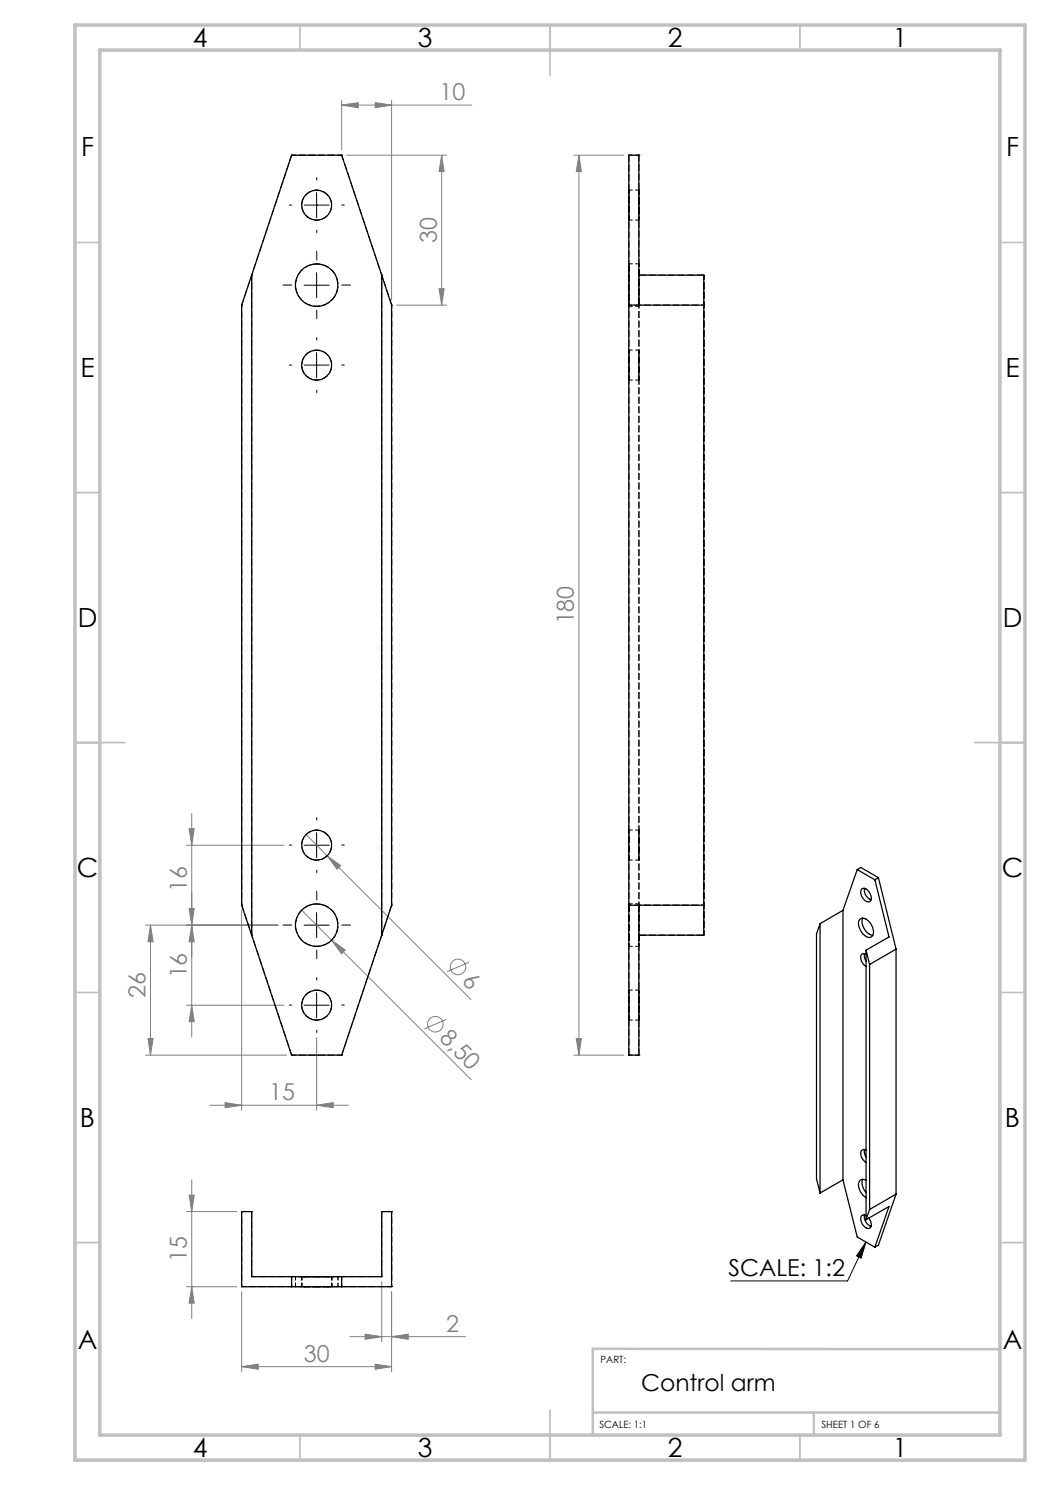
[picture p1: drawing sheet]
<svg xmlns="http://www.w3.org/2000/svg" width="210mm" height="297mm" viewBox="0 0 210 297" stroke-linecap="round" stroke-linejoin="round" font-family="sans-serif">
<g fill="none" stroke="#808080" stroke-width=".2">
<path d="M68.3 21l3.3-.5v1.1zM68.3 20v10M68.3 21h26.1M69.3 31h20M75 20.5l3.3 .5-3.3 .6zM78.3 20v40M88.3 31l.5 3.3h-1zM88.3 31v30M114.8 31h10M115.8 31l.5 3.3h-1zM115.8 31v180M87.8 57.7h1l-.5 3.3z"/>
<path d="M79.3 61h10M37.3 169h19.5M37.8 165.7h1l-.5 3.3zM38.3 162.7v44.7M61.2 166.9l4.2 4.3M65.4 171.2l2.8 1.9-.8 .7zM65.4 171.2l28.8 28.7M29.1 185h26.5M30.1 185l.5 3.3h-1zM30.1 185v26M37.8 181.7h1l-.5 3.3zM38.3 185l.5 3.3h-1z"/>
<path d="M48.3 182v40M60.3 182l6 6M66.3 188l2.7 2-.7 .7zM66.3 188l27.9 27.9M93.8 192.4l-4.4 1.9M29.1 211h28.2M29.6 207.7h1l-.5 3.3zM37.3 201h19.5M38.3 201l.5 3.3h-1zM63.3 207.5v14.5M89.3 203.9l-4.4 1.9M114.8 211h10"/>
<path d="M115.3 207.7h1l-.5 3.3zM37.8 239h1l-.5 3.3zM38.3 236v27.7M42 221h27.7M45 220.5l3.3 .5-3.3 .5zM63.3 221l3.3-.5v1zM37.3 242.3h10M37.3 257.3h10M38.3 257.3l.5 3.3h-1zM48.3 258.3v16.1M76.3 256.3v12M78.3 258.3v16.1"/>
<path d="M48.3 273.3l3.3-.5v1.1zM48.3 273.3h30M70 267.3h23.1M73 266.8l3.3 .5-3.3 .6zM75 272.8l3.3 .5-3.3 .6zM78.3 267.3l3.3-.5v1.1z"/>
<circle cx="91.6" cy="193.4" r="1.56"/>
<circle cx="87.1" cy="204.9" r="1.55"/>
</g>
<g fill="none" stroke="#000" stroke-width=".2">
<path d="M63.3 38.5v5M60.8 41h5M60.8 57h5M63.3 54.5v5M60.8 73h5M63.3 70.5v5M60.8 169h5M63.3 166.5v5M60.8 185h5M63.3 182.5v5M63.3 198.5v5M60.8 201h5"/>
<path d="M173.2 248.4l-3.7 7.8h-23.3M173.2 248.4l-1 3.2-.9-.4z"/>
</g>
<g fill="none" stroke="#000" stroke-width=".2" stroke-dasharray="15.2 1.3 1.3 1.3">
<path d="M63.3 36v-.5M58.3 41h-.5M58.3 57h-1.7M63.3 46v.5M63.3 52v-1.7M68.3 41h.5M68.3 57h1.8M58.3 73h-.5M63.3 62v1.8M63.3 68v-.5M63.3 78v.5M68.3 73h.5"/>
<path d="M58.3 169h-.5M63.3 164v-.5M63.3 174v.5M68.3 169h.5M58.3 185h-1.7M63.3 196v-.5M63.3 180v-1.7M63.3 190v1.8M68.3 185h1.8M58.3 201h-.5M63.3 206v.5M68.3 201h.5"/>
</g>
<g fill="none" stroke="#c0c0c0" stroke-width=".35">
<path d="M60 5v5M110 5v10M160 5v5M15 48.5h5M200 48.5h5M15 98.5h5M200 98.5h5M15 148.5h10M195 148.5h10M15 198.5h5M200 198.5h5M15 248.5h5"/>
<path d="M200 248.5h5M60 287v5M110 282v10M160 287v5"/>
</g>
<path d="M199.8 269.8h-81.2v17M118.6 282.5h81.2M162.8 282.5v4.3" fill="none" stroke="#c0c0c0" stroke-width=".5"/>
<path d="M15 5h190v287h-190zM20 10h180v277h-180z" fill="none" stroke="#c0c0c0" stroke-width=".7"/>
<path d="M173.2 248.4l-1 3.2-.9-.4z" fill="#000"/>
<g fill="#808080">
<path d="M65.4 171.2l2.8 1.9-.8 .7z"/>
<path d="M66.3 188l2.7 2-.7 .7z"/>
<path d="M63.3 221l3.3-.5v1zM45 220.5l3.3 .5-3.3 .5zM78.3 267.3l3.3-.5v1.1zM73 266.8l3.3 .5-3.3 .6z"/>
<path d="M68.3 21l3.3-.5v1.1zM75 20.5l3.3 .5-3.3 .6zM48.3 273.3l3.3-.5v1.1zM75 272.8l3.3 .5-3.3 .6z"/>
<path d="M38.3 201l.5 3.3h-1zM37.8 181.7h1l-.5 3.3zM38.3 185l.5 3.3h-1zM37.8 165.7h1l-.5 3.3zM115.3 207.7h1l-.5 3.3zM115.8 31l.5 3.3h-1z"/>
<path d="M88.3 31l.5 3.3h-1zM87.8 57.7h1l-.5 3.3zM30.1 185l.5 3.3h-1zM29.6 207.7h1l-.5 3.3zM37.8 239h1l-.5 3.3zM38.3 257.3l.5 3.3h-1z"/>
</g>
<g fill="none" stroke="#000" stroke-width=".25">
<path d="M125.8 31h2v24h13v132h-13v24h-2zM50.3 55l-2 6v120l10 30h10l8-24M50.3 55v132M50.3 55l8-24h10l8 24M76.3 55l2 6v120l-2 6M76.3 55v132M125.8 61h15M171.4 173.9l-2.8 8.2M171.4 173.9l3.6 2.1M171.4 173.9l.8-.4 3.5 2M172.3 177.8a1.11 1.11 0 0 1 1.6 .7l.3 .7a.78 .78 0 0 1-.3 1.1 .78 .78 0 0 1-1.1-.4l-.6-.9v-.7zM172.9 177.7a2.08 2.08 0 0 0 1.3 2.2"/>
<path d="M175 176l2.8 11.4-4.6 2.6M175.7 175.5l-.7 .5M175.7 175.5l3.5 14.3M125.8 181h15M164 184.7v53.9M164 184.7l-.7 2.1v49l.7 2.8M168.6 182.1v53.9M168.6 182.1l-4.6 2.6M171.9 183.9a1.04 1.04 0 0 1 1.6 .1 2.81 2.81 0 0 1 1 3.2 1.43 1.43 0 0 1-2.2-.8l-.5-1.1a1.55 1.55 0 0 1 .1-1.4zM172.5 183.6a2.86 2.86 0 0 0 2.1 3.5M172.9 190.7v.8l.3 .7M173.2 190.8h-.1a.63 .63 0 0 0-.8 0 .63 .63 0 0 0-.1 .8l.3 .9 .7 .8"/>
<path d="M173.2 190l.7 2.9M173.2 190v53.9M173.9 192.9v49M179.2 189.8l-5.3 3.1M179.2 189.8v49M168.6 236l2.8 11.4 3.6 2M168.6 236l-4.6 2.6M172.5 235.9a2.65 2.65 0 0 0 .7 2.6M172.9 229.9v.8l.3 .7M173.2 230a.7 .7 0 0 0-.8 .1 .7 .7 0 0 0-.2 .8l.2 .7 .8 .9M173.2 236.1a.96 .96 0 0 0-1.1-.1 .96 .96 0 0 0-.4 1.1l.4 1.2 .5 .7 .6 .5M179.2 238.8l-5.3 3.1"/>
<path d="M179.2 238.8l-3.5 10.2-.7 .4M48.3 242.3h2v13h26v-13h2v15h-30zM58.3 255.3v2M68.3 255.3v2M172.9 243a2.15 2.15 0 0 0 1.3 2.3M173.2 243.1h-.1a.63 .63 0 0 0-.7 0 .63 .63 0 0 0-.2 .7 1.87 1.87 0 0 0 1.7 1.9 1.51 1.51 0 0 0-.2-2.1M173.2 243.9l4.6-2.6-2.8 8.1M173.9 241.9l-.7 2"/>
<circle cx="63.3" cy="41" r="3"/>
<circle cx="63.3" cy="57" r="4.3"/>
<circle cx="63.3" cy="73" r="2.99"/>
<circle cx="63.3" cy="169" r="3"/>
<circle cx="63.3" cy="185" r="4.3"/>
<circle cx="63.3" cy="201" r="3"/>
</g>
<g fill="none" stroke="#000" stroke-width=".2" stroke-dasharray="1.3 .6">
<path d="M58.3 31h.1M68.3 31h.1M125.8 31h.1M127.8 31h.1M50.3 55h.1M76.3 55h.1M48.3 61h.1M78.3 61h.1M48.3 181h.1M50.3 187h.1M76.3 187h.1M78.3 181h.1"/>
<path d="M58.3 211h.1M68.3 211h.1M125.8 211h.1M127.8 211h.1M48.3 242.3h.1M48.3 257.3h.1M50.3 255.3h.1M50.3 242.3h.1M76.3 255.3h.1M76.3 242.3h.1M78.3 242.3h.1M78.3 257.3h.1"/>
</g>
<g fill="none" stroke="#000" stroke-width=".2" stroke-dasharray="1.3 .6" stroke-dashoffset=".4">
<path d="M58.3 31h10M127.8 38v6v-6M125.8 44v-6v6M125.8 76v-6v6M127.8 76v-6v6M125.8 172v-6v6M127.8 166v6v-6M50.3 187v-132M76.3 187v-132M127.8 187v-132M140.8 187v-132M58.3 211h10"/>
<path d="M125.8 204v-6v6M127.8 204v-6v6M58.3 257.3h-10M58.3 255.3h-8M58.3 257.3h10M63.3 257.3h-2.9h5.9h-3M63.3 255.3h3h-5.9h2.9M63.3 255.3h-2.9h5.9h-3M68.3 255.3h-10M76.3 255.3h-8M78.3 257.3h-10"/>
</g>
<path d="M63.3 44a3 3 0 0 1-2.7-4.3 3 3 0 0 1 5.1-.6 3 3 0 0 1-1.6 4.8l-.8 .1M63.3 76a3 3 0 0 1-2.7-4.3 3 3 0 0 1 5.1-.6 3 3 0 0 1-1.6 4.8l-.8 .1M140.8 61h-15M63.3 172a3 3 0 0 1-2.7-4.3 3 3 0 0 1 5.1-.6 3 3 0 0 1-1.6 4.8l-.8 .1M140.8 181h-15M63.3 204a3 3 0 0 1-2.7-4.3 3 3 0 0 1 5.1-.6 3 3 0 0 1-1.6 4.8l-.8 .1M48.3 242.3v15M63.3 257.3h-4.2h8.5h-4.3M63.3 255.3h4.3h-8.5h4.2M63.3 255.3h-4.2h8.5h-4.3M78.3 242.3v15" fill="none" stroke="#000" stroke-width=".2" stroke-dasharray="1.3 .6" stroke-dashoffset=".8"/>
<g fill="none" stroke="#000" stroke-width=".2" stroke-dasharray="1.3 .6" stroke-dashoffset=".6">
<path d="M125.8 31h2M127.8 38h-2M125.8 44h2M127.8 52.8h-2M63.3 61.3a4.3 4.3 0 0 1-3.8-6.2 4.3 4.3 0 0 1 7.2-.7 4.3 4.3 0 0 1-2.5 6.8l-.9 .1M125.8 61.3h2M125.8 76h2M127.8 70h-2M125.8 172h2M127.8 166h-2M48.3 181v-120M63.3 189.3a4.3 4.3 0 0 1-3.8-6.2 4.3 4.3 0 0 1 7.2-.7 4.3 4.3 0 0 1-2.5 6.8l-.9 .1"/>
<path d="M78.3 181v-120M125.8 181v-120M125.8 189.3h2M127.8 180.8h-2M127.8 198h-2M140.8 181v-120M125.8 211h2M125.8 204h2M48.3 242.3h2M58.3 255.3v2M59.1 255.3v2M60.3 255.3v2"/>
<path d="M66.3 257.3v-2M67.6 257.3v-2M68.3 257.3v-2M76.3 242.3h2"/>
</g>
<path d="M58.3 31l-10 30M127.8 55v-24M78.3 61l-10-30M48.3 181l10 30M68.3 211l10-30M127.8 211v-24" fill="none" stroke="#000" stroke-width=".2" stroke-dasharray="1.3 .6" stroke-dashoffset=".1"/>
<path d="M127.8 52.8v8.5v-8.5M125.8 61.3v-8.5v8.5M125.8 189.3v-8.5v8.5M127.8 189.3v-8.5v8.5" fill="none" stroke="#000" stroke-width=".2" stroke-dasharray="1.3 .6" stroke-dashoffset=".7"/>
<path d="M140.8 55h-13M125.8 61v-30M127.8 187h13M125.8 211v-30M50.3 255.3v-13M76.3 242.3v13" fill="none" stroke="#000" stroke-width=".2" stroke-dasharray="1.3 .6" stroke-dashoffset="-.1"/>
<path d="M140.8 55v6M140.8 181v6" fill="none" stroke="#000" stroke-width=".2" stroke-dasharray="1.3 .6" stroke-dashoffset=".5"/>
<g font-size="5.3">
<text x="38.5" y="9.5">4</text>
<text x="83.5" y="9.5">3</text>
<text x="133.6" y="9.5">2</text>
<text x="178.6" y="9.5">1</text>
<text x="16.2" y="31.2">F</text>
<text x="201.2" y="31.2">F</text>
<text x="16.1" y="75.5">E</text>
<text x="201.1" y="75.5">E</text>
<text x="15.5" y="125.5">D</text>
<text x="200.5" y="125.5">D</text>
<text x="15.4" y="175.5">C</text>
<text x="200.4" y="175.5">C</text>
<text x="16" y="225.5">B</text>
<text x="201" y="225.5">B</text>
<text x="15.5" y="269.8">A</text>
<text x="200.5" y="269.8">A</text>
<text x="38.5" y="291.5">4</text>
<text x="83.5" y="291.5">3</text>
<text x="133.6" y="291.5">2</text>
<text x="178.6" y="291.5">1</text>
</g>
<g font-size="4.7" fill="#808080">
<text x="87.9" y="20">10</text>
<text x="87.3" y="48.6" transform="rotate(-90 87.3 48.6)">30</text>
<text x="114.8" y="124.9" transform="rotate(-90 114.8 124.9)">180</text>
<text x="37.3" y="178.4" transform="rotate(-90 37.3 178.4)">16</text>
<text x="37.3" y="195.7" transform="rotate(-90 37.3 195.7)">16</text>
<text x="92.2" y="196.4" transform="rotate(45 92.2 196.4)">6</text>
<text x="29.1" y="199.6" transform="rotate(-90 29.1 199.6)">26</text>
<text x="87.7" y="207.9" transform="rotate(45 87.7 207.9)">8,50</text>
<text x="53.8" y="220">15</text>
<text x="37.3" y="252.4" transform="rotate(-90 37.3 252.4)">15</text>
<text x="89.2" y="266.3">2</text>
<text x="60.8" y="272.3">30</text>
</g>
<g font-size="4.7">
<text x="145.7" y="255.2">SCALE: 1:2</text>
<text x="128.2" y="278.2">Control arm</text>
</g>
<g font-size="2">
<text x="120.1" y="272.5">PART:</text>
<text x="119.9" y="285.6">SCALE: 1:1</text>
<text x="164.3" y="285.6">SHEET 1 OF 6</text>
</g>
</svg>
